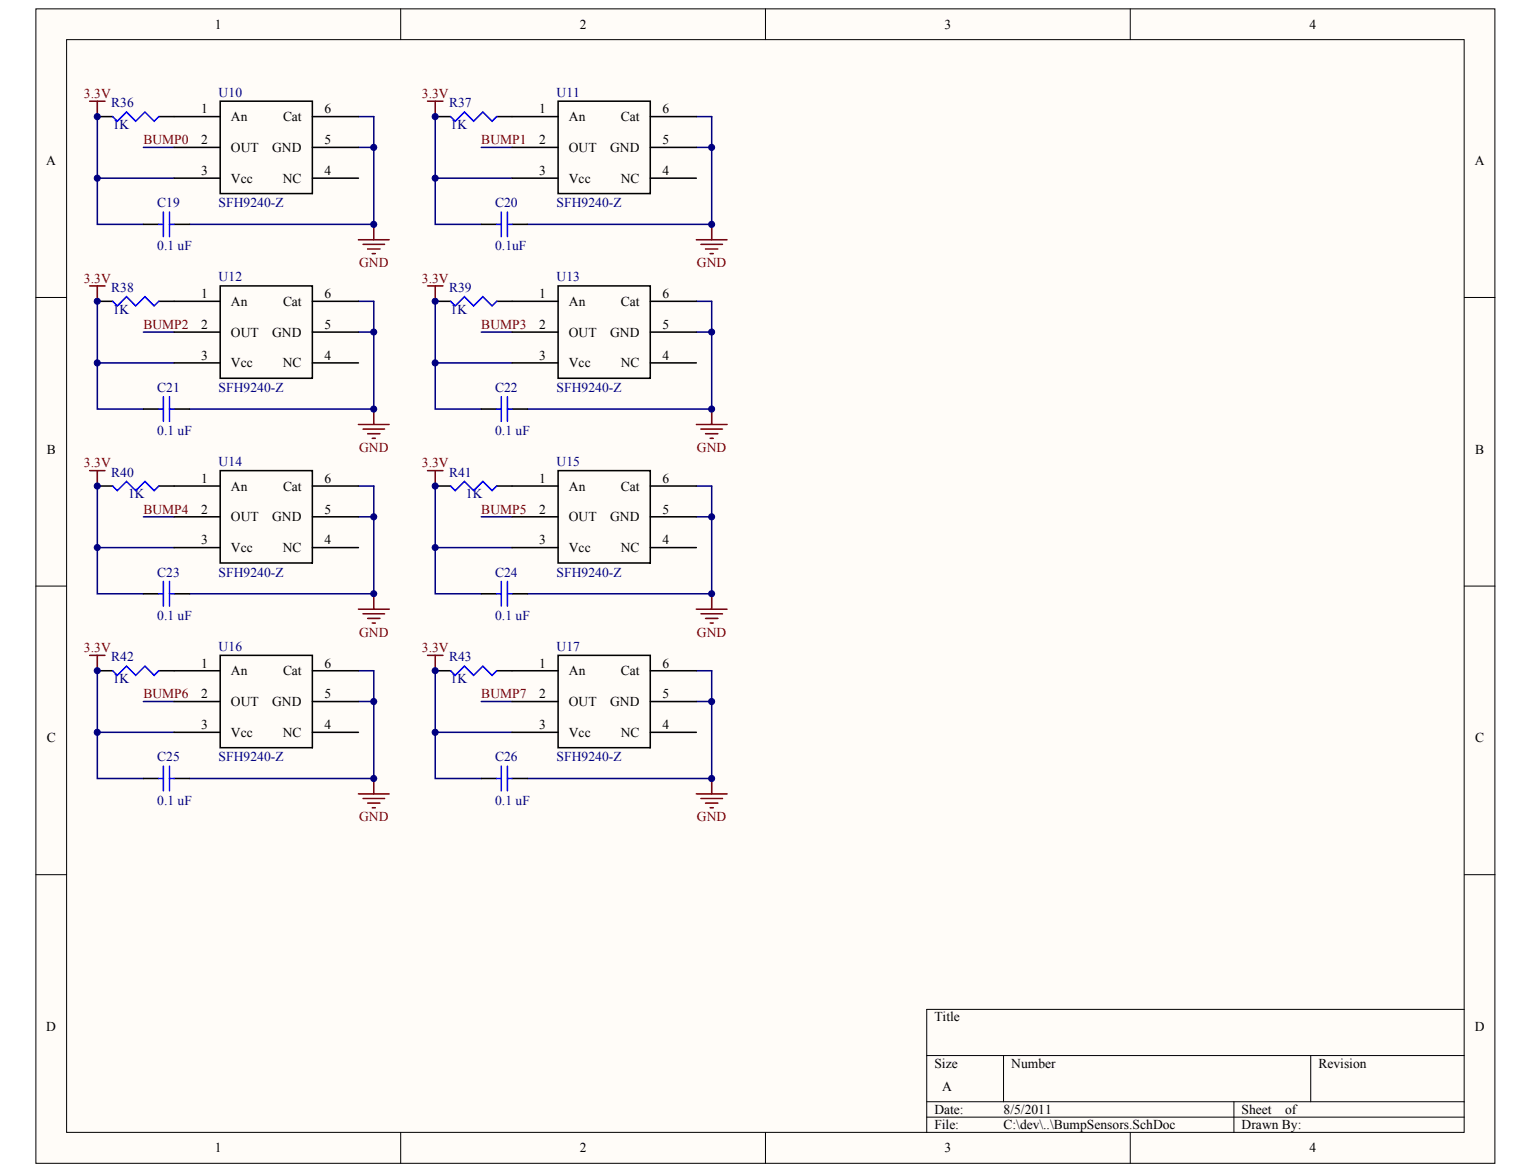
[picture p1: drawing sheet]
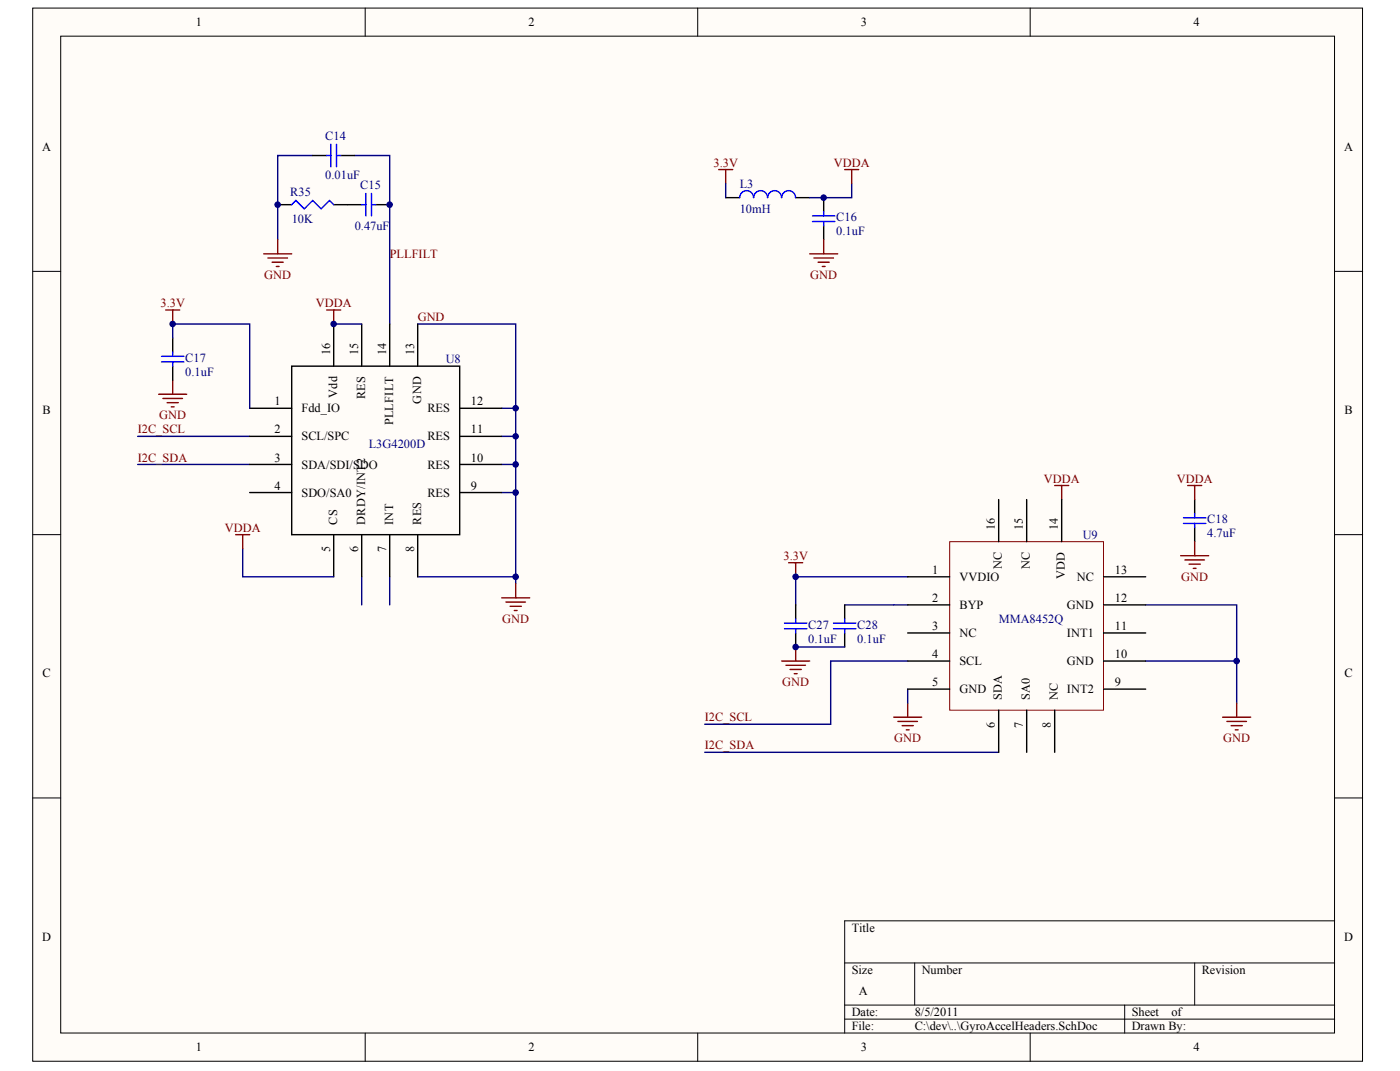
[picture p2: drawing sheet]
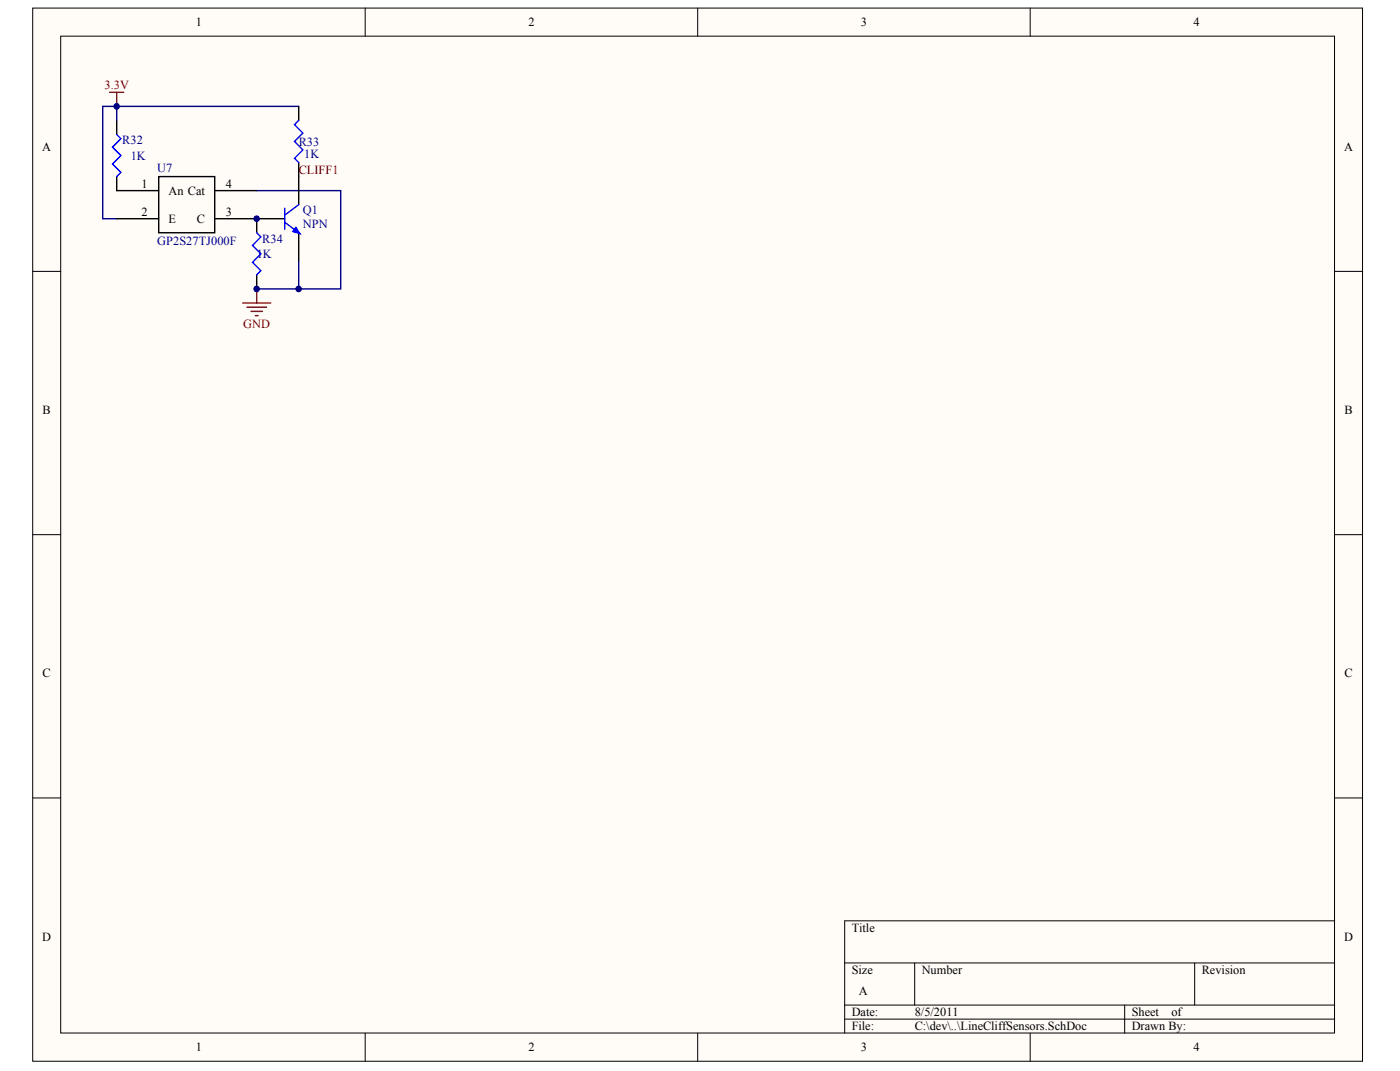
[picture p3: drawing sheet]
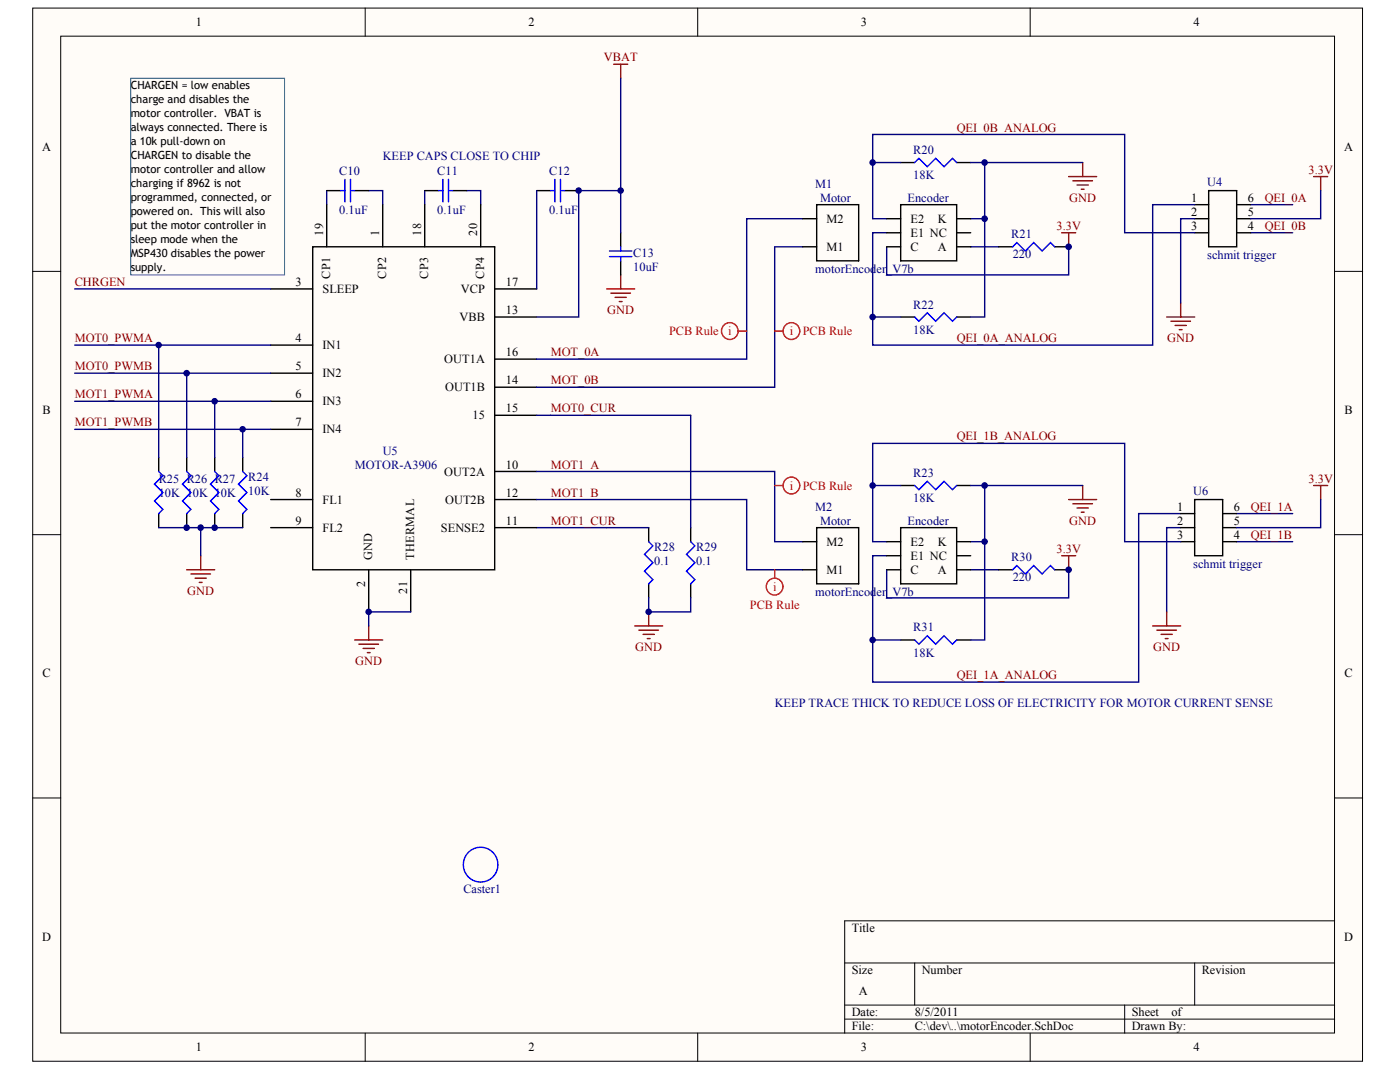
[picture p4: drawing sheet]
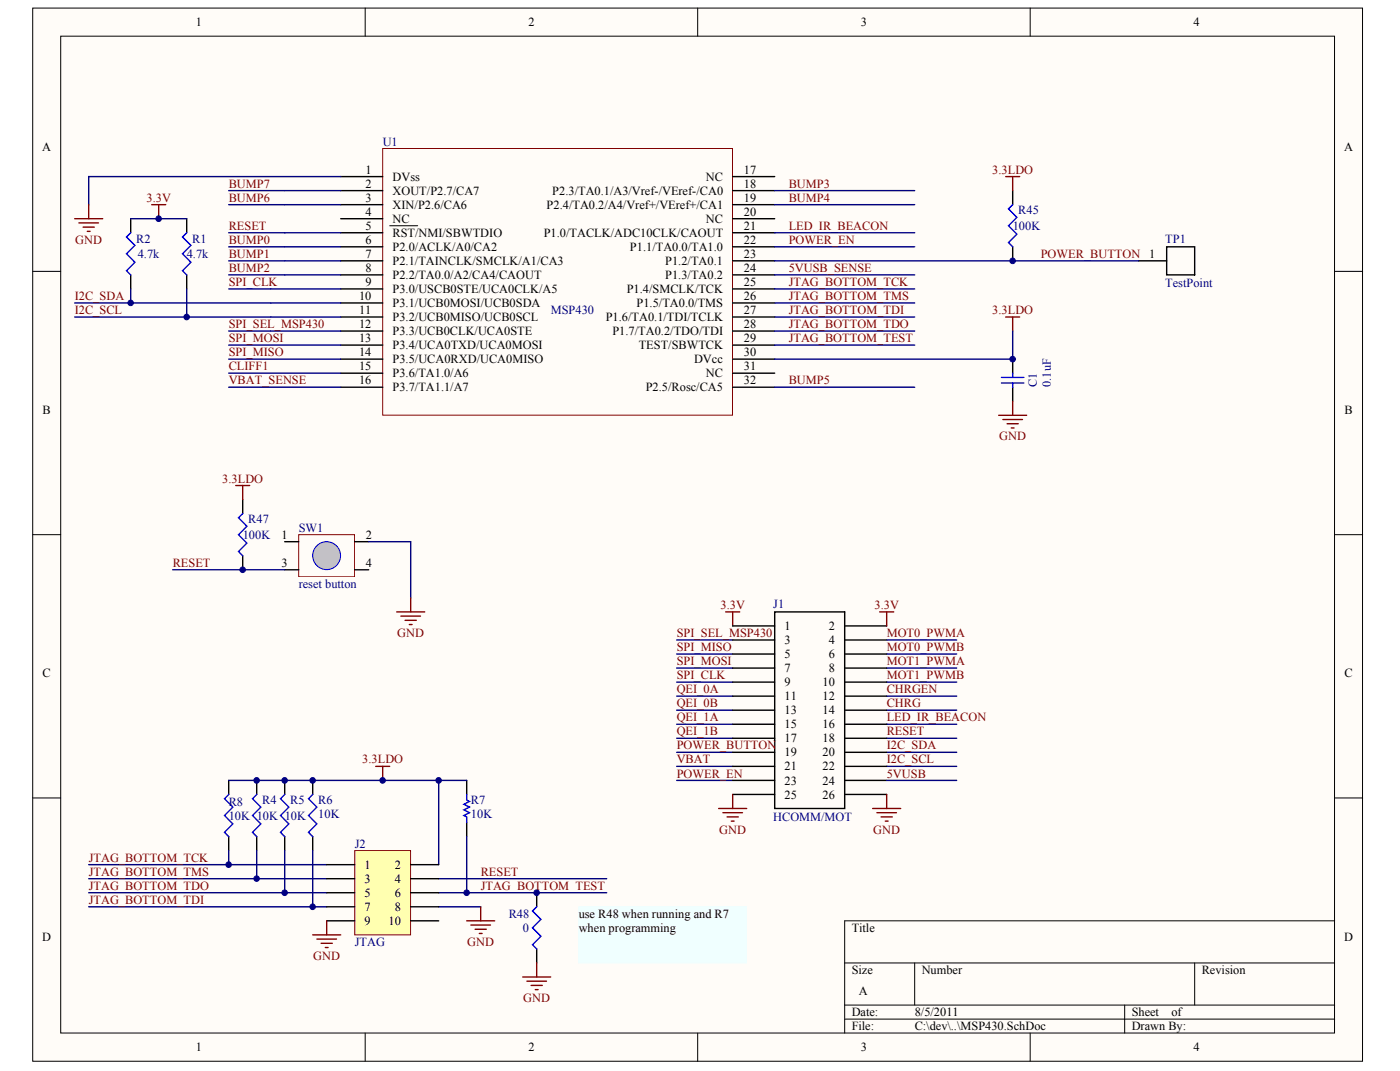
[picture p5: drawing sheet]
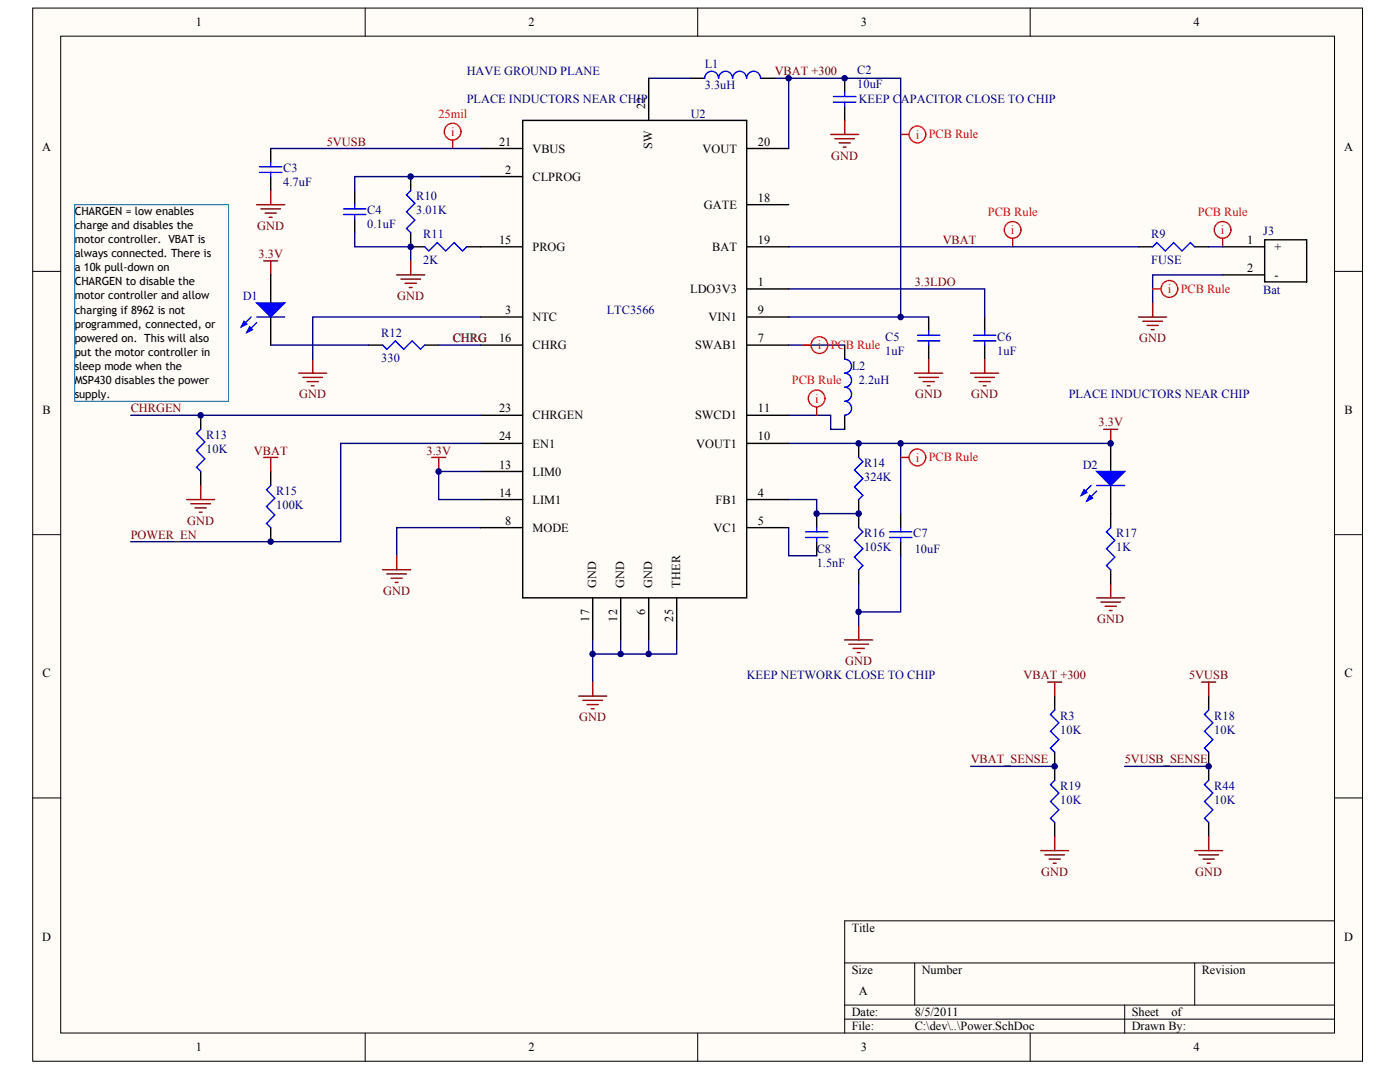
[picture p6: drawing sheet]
# Altium project roneMotorBoard-v9.PrjPCB
6 sheets, 104 parts. Net scope: global (net labels, ports and power ports of the same name join across sheets).
Board file: roneMotorBoard-v9.PcbDoc
Sheets:
  BumpSensors.SchDoc
  GyroAccelHeaders.SchDoc
  LineCliffSensors.SchDoc
  motorEncoder.SchDoc
  MSP430.SchDoc
  Power.SchDoc

## Sheet BumpSensors.SchDoc
size A

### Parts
C19  value 0.1 uF  [CAPC1005L]  (hidden comment: Cap Semi)
C20  value 0.1uF  [CAPC1005L]  (hidden comment: Cap Semi)
C21  value 0.1 uF  [CAPC1005L]  (hidden comment: Cap Semi)
C22  value 0.1 uF  [CAPC1005L]  (hidden comment: Cap Semi)
C23  value 0.1 uF  [CAPC1005L]  (hidden comment: Cap Semi)
C24  value 0.1 uF  [CAPC1005L]  (hidden comment: Cap Semi)
C25  value 0.1 uF  [CAPC1005L]  (hidden comment: Cap Semi)
C26  value 0.1 uF  [CAPC1005L]  (hidden comment: Cap Semi)
R36  value 1K  [RESC1608L]  (hidden comment: Res3)
R37  value 1K  [RESC1608L]  (hidden comment: Res3)
R38  value 1K  [RESC1608L]  (hidden comment: Res3)
R39  value 1K  [RESC1608L]  (hidden comment: Res3)
R40  value 1K  [RESC1608L]  (hidden comment: Res3)
R41  value 1K  [RESC1608L]  (hidden comment: Res3)
R42  value 1K  [RESC1608L]  (hidden comment: Res3)
R43  value 1K  [RESC1608L]  (hidden comment: Res3)
U10  SFH9240-Z  [SFH9240-Z]
U11  SFH9240-Z  [SFH9240-Z]
U12  SFH9240-Z  [SFH9240-Z]
U13  SFH9240-Z  [SFH9240-Z]
U14  SFH9240-Z  [SFH9240-Z]
U15  SFH9240-Z  [SFH9240-Z]
U16  SFH9240-Z  [SFH9240-Z]
U17  SFH9240-Z  [SFH9240-Z]

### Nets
3.3V: C19.2 C20.2 C21.2 C22.2 C23.2 C24.2 C25.2 C26.2 R36.2 R37.2 R38.2 R39.2 R40.2 R41.2 R42.2 R43.2 U10.3(Vcc) U11.3(Vcc) U12.3(Vcc) U13.3(Vcc) U14.3(Vcc) U15.3(Vcc) U16.3(Vcc) U17.3(Vcc)
GND: C19.1 C20.1 C21.1 C22.1 C23.1 C24.1 C25.1 C26.1 U10.5(GND) U10.6(Cat) U11.5(GND) U11.6(Cat) U12.5(GND) U12.6(Cat) U13.5(GND) U13.6(Cat) U14.5(GND) U14.6(Cat) U15.5(GND) U15.6(Cat) U16.5(GND) U16.6(Cat) U17.5(GND) U17.6(Cat)
BUMP0: U10.2(OUT)
BUMP1: U11.2(OUT)
BUMP2: U12.2(OUT)
BUMP3: U13.2(OUT)
BUMP4: U14.2(OUT)
BUMP5: U15.2(OUT)
BUMP6: U16.2(OUT)
BUMP7: U17.2(OUT)
NetR36_1: R36.1 U10.1(An)
NetR37_1: R37.1 U11.1(An)
NetR38_1: R38.1 U12.1(An)
NetR39_1: R39.1 U13.1(An)
NetR40_1: R40.1 U14.1(An)
NetR41_1: R41.1 U15.1(An)
NetR42_1: R42.1 U16.1(An)
NetR43_1: R43.1 U17.1(An)

Not connected (* = marked no-connect by the designer): U10 4(NC); U11 4(NC); U12 4(NC); U13 4(NC); U14 4(NC); U15 4(NC); U16 4(NC); U17 4(NC)

## Sheet GyroAccelHeaders.SchDoc
size A

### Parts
C14  value 0.01uF  [CAPC1005L]  (hidden comment: Cap Semi)
C15  value 0.47uF  [CAPC1005L]  (hidden comment: Cap Semi)
C16  value 0.1uF  [CAPC1005L]  (hidden comment: Cap Semi)
C17  value 0.1uF  [CAPC1005L]  (hidden comment: Cap Semi)
C18  value 4.7uF  [CAPC1005L]  (hidden comment: Cap Semi)
C27  value 0.1uF  [CAPC1005L]  (hidden comment: Cap Semi)
C28  value 0.1uF  [CAPC1005L]  (hidden comment: Cap Semi)
L3  value 10mH  [INDC2012L]  (hidden comment: Inductor)
R35  value 10K  [RESC1608L]  (hidden comment: Res3)
U8  L3G4200D  [L3G2004D]
U9  MMA8452Q  [MMA8452Q]

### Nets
3.3V: C17.2 C27.2 L3.2 U8.1(Fdd_IO) U9.1(VVDIO)
GND: C14.2 C16.1 C17.1 C18.1 C27.1 C28.1 R35.1 U8.8(RES) U8.9(RES) U8.10(RES) U8.11(RES) U8.12(RES) U8.13(GND) U9.5(GND) U9.10(GND) U9.12(GND)
VDDA: C16.2 C18.2 L3.1 U8.5(CS) U8.15(RES) U8.16(Vdd) U9.14(VDD)
I2C_SCL: U8.2(SCL/SPC) U9.4(SCL)
I2C_SDA: U8.3(SDA/SDI/SDO) U9.6(SDA)
PLLFILT: C14.1 C15.1 U8.14(PLLFILT)
NetC15_2: C15.2 R35.2
NetC28_2: C28.2 U9.2(BYP)

Not connected (* = marked no-connect by the designer): U8 4(SDO/SA0) 6(DRDY/INT2) 7(INT); U9 3(NC) 7(SA0) 8(NC) 9(INT2) 11(INT1) 13(NC) 15(NC) 16(NC)

## Sheet LineCliffSensors.SchDoc
size A

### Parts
Q1  NPN  [SOT-23]
R32  value 1K  [RESC1608L]  (hidden comment: Res3)
R33  value 1K  [RESC1608L]  (hidden comment: Res3)
R34  value 1K  [RESC1608L]  (hidden comment: Res3)
U7  GP2S27TJ000F  [GP2S27J0000F]

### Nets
3.3V: R32.1 R33.2 U7.2(E)
GND: Q1.2(E) R34.2 U7.4(Cat)
CLIFF1: Q1.3(C) R33.1
NetQ1_1: Q1.1(B) R34.1 U7.3(C)
NetR32_2: R32.2 U7.1(An)

## Sheet motorEncoder.SchDoc
size A

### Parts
C10  value 0.1uF  [CAPC1005L]  (hidden comment: Cap Semi)
C11  value 0.1uF  [CAPC1005L]  (hidden comment: Cap Semi)
C12  value 0.1uF  [CAPC1005L]  (hidden comment: Cap Semi)
C13  value 10uF  [CAPC1608L]  (hidden comment: Cap Semi)
Caster1  non connect  [3/4"CASTER2]  (value not drawn)
M1  motorEncoder_V7b  [motorEncoder_V7b]
M2  motorEncoder_V7b  [motorEncoder_V7b]
R20  value 18K  [RESC1608L]
R21  value 220  [RESC1608L]
R22  value 18K  [RESC1608L]
R23  value 18K  [RESC1608L]
R24  value 10K  [RESC1608L]  (hidden comment: Res3)
R25  value 10K  [RESC1608L]  (hidden comment: Res3)
R26  value 10K  [RESC1608L]  (hidden comment: Res3)
R27  value 10K  [RESC1608L]  (hidden comment: Res3)
R28  value 0.1  [RESC1608L]  (hidden comment: Res3)
R29  value 0.1  [RESC1608L]  (hidden comment: Res3)
R30  value 220  [RESC1608L]
R31  value 18K  [RESC1608L]
U4  schmit trigger  [DCK(R-PDSO-C6)]
U5  MOTOR-A3906  [QFN-20]
U6  schmit trigger  [DCK(R-PDSO-C6)]

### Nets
3.3V: M1.C M2.C R21.2 R30.2 U4.5 U6.5
GND: C13.1 M1.K M2.K R20.2 R22.1 R23.1 R24.2 R25.2 R26.2 R27.2 R28.2 R29.2 R31.1 U4.2 U5.2(GND) U5.21(THERMAL) U6.2
VBAT: C12.1 C13.2 U5.13(VBB)
CHRGEN: U5.3(SLEEP)
MOT0_CUR: R29.1 U5.15
MOT0_PWMA: R25.1 U5.4(IN1)
MOT0_PWMB: R26.1 U5.5(IN2)
MOT1_A: M2.M2 U5.10(OUT2A)
MOT1_B: M2.M1 U5.12(OUT2B)
MOT1_CUR: R28.1 U5.11(SENSE2)
MOT1_PWMA: R27.1 U5.6(IN3)
MOT1_PWMB: R24.1 U5.7(IN4)
MOT_0A: M1.M2 U5.16(OUT1A)
MOT_0B: M1.M1 U5.14(OUT1B)
QEI_0A: U4.6
QEI_0A_ANALOG: M1.E1 R22.2 U4.1
QEI_0B: U4.4
QEI_0B_ANALOG: M1.E2 R20.1 U4.3
QEI_1A: U6.6
QEI_1A_ANALOG: M2.E1 R31.2 U6.1
QEI_1B: U6.4
QEI_1B_ANALOG: M2.E2 R23.2 U6.3
NetC10_1: C10.1 U5.19(CP1)
NetC10_2: C10.2 U5.1(CP2)
NetC11_1: C11.1 U5.18(CP3)
NetC11_2: C11.2 U5.20(CP4)
NetC12_2: C12.2 U5.17(VCP)
NetM1_A: M1.A R21.1
NetM2_A: M2.A R30.1

Not connected (* = marked no-connect by the designer): M1 NC; M2 NC; U5 8(FL1) 9(FL2)

### Layout directives
rule Width Constraint [Pref Width = 20mil    Min Width = 10mil    Max Width = 25mil]: MOT1_A, MOT1_B, MOT_0A, MOT_0B

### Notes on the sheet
- KEEP CAPS CLOSE TO CHIP
- (near U5) CHARGEN = low enables charge and disables the motor controller.  VBAT is always connected. There is a 10k pull-down on CHARGEN to disable the motor controller and allow charging if 8962 is not programmed, connected, or powered on.  This will also put the motor controller in sleep mode when the MSP430 disables the power supply.
- KEEP TRACE THICK TO REDUCE LOSS OF ELECTRICITY FOR MOTOR CURRENT SENSE

## Sheet MSP430.SchDoc
size A

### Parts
C1  value 0.1uF  [CAPC1005L]  (hidden comment: Cap Semi)
J1  HCOMM/MOT  [HeaderSM 13x2]
J2  JTAG  [HDR2X5]
R1  value 4.7k  [RESC1608L]  (hidden comment: Res3)
R2  value 4.7k  [RESC1608L]  (hidden comment: Res3)
R4  value 10K  [RESC1608L]  (hidden comment: Res3)
R5  value 10K  [RESC1608L]  (hidden comment: Res3)
R6  value 10K  [RESC1608L]  (hidden comment: Res3)
R7  value 10K  [RESC1608L]  (hidden comment: Res Semi)
R8  value 10K  [RESC1608L]  (hidden comment: Res3)
R45  value 100K  [RESC1608L]  (hidden comment: Res3)
R47  value 100K  [RESC1608L]  (hidden comment: Res3)
R48  value 0  [RESC1608L]  (hidden comment: Res3)
SW1  reset button  [SwitchTall-TL330]
TP1  TestPoint  [TestPoint]
U1  MSP430  [MSP430_32PIN]

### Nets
3.3LDO: C1.2 J2.2 R4.2 R5.2 R6.2 R7.2 R8.2 R45.2 R47.2 U1.30(DVcc)
3.3V: J1.1 J1.2 R1.2 R2.2
5VUSB: J1.24
GND: C1.1 J1.25 J1.26 J2.8 J2.9 R48.1 SW1.2 U1.1(DVss)
VBAT: J1.21
5VUSB_SENSE: U1.24(P1.3/TA0.2)
BUMP0: U1.6(P2.0/ACLK/A0/CA2)
BUMP1: U1.7(P2.1/TAINCLK/SMCLK/A1/CA3)
BUMP2: U1.8(P2.2/TA0.0/A2/CA4/CAOUT)
BUMP3: U1.18(P2.3/TA0.1/A3/Vref-/VEref-/CA0)
BUMP4: U1.19(P2.4/TA0.2/A4/Vref+/VEref+/CA1)
BUMP5: U1.32(P2.5/Rosc/CA5)
BUMP6: U1.3(XIN/P2.6/CA6)
BUMP7: U1.2(XOUT/P2.7/CA7)
CHRG: J1.14
CHRGEN: J1.12
CLIFF1: U1.15(P3.6/TA1.0/A6)
I2C_SCL: J1.22 R1.1 U1.11(P3.2/UCB0MISO/UCB0SCL)
I2C_SDA: J1.20 R2.1 U1.10(P3.1/UCB0MOSI/UCB0SDA)
JTAG_BOTTOM_TCK: J2.1 R8.1 U1.25(P1.4/SMCLK/TCK)
JTAG_BOTTOM_TDI: J2.7 R6.1 U1.27(P1.6/TA0.1/TDI/TCLK)
JTAG_BOTTOM_TDO: J2.5 R5.1 U1.28(P1.7/TA0.2/TDO/TDI)
JTAG_BOTTOM_TEST: J2.6 R7.1 R48.2 U1.29(TEST/SBWTCK)
JTAG_BOTTOM_TMS: J2.3 R4.1 U1.26(P1.5/TA0.0/TMS)
LED_IR_BEACON: J1.16 U1.21(P1.0/TACLK/ADC10CLK/CAOUT)
MOT0_PWMA: J1.4
MOT0_PWMB: J1.6
MOT1_PWMA: J1.8
MOT1_PWMB: J1.10
POWER_BUTTON: J1.19 R45.1 TP1.1 U1.23(P1.2/TA0.1)
POWER_EN: J1.23 U1.22(P1.1/TA0.0/TA1.0)
QEI_0A: J1.11
QEI_0B: J1.13
QEI_1A: J1.15
QEI_1B: J1.17
RESET: J1.18 J2.4 R47.1 SW1.3 U1.5(RST/NMI/SBWTDIO)
SPI_CLK: J1.9 U1.9(P3.0/USCB0STE/UCA0CLK/A5)
SPI_MISO: J1.5 U1.14(P3.5/UCA0RXD/UCA0MISO)
SPI_MOSI: J1.7 U1.13(P3.4/UCA0TXD/UCA0MOSI)
SPI_SEL_MSP430: J1.3 U1.12(P3.3/UCB0CLK/UCA0STE)
VBAT_SENSE: U1.16(P3.7/TA1.1/A7)

Not connected (* = marked no-connect by the designer): J2 10; SW1 1 4; U1 4(NC) 17(NC) 20(NC) 31(NC)

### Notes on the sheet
- (near R48) use R48 when running and R7 when programming

## Sheet Power.SchDoc
size A

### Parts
C2  value 10uF  [CAPC1608L]  (hidden comment: Cap)
C3  value 4.7uF  [CAPC1608L]  (hidden comment: Cap)
C4  value 0.1uF  [CAPC1005L]  (hidden comment: Cap)
C5  value 1uF  [CAPC1608L]  (hidden comment: Cap)
C6  value 1uF  [CAPC1608L]  (hidden comment: Cap)
C7  value 10uF  [CAPC1608L]  (hidden comment: Cap)
C8  value 1.5nF  [CAPC1005L]  (hidden comment: Cap)
D1  Charge  [INDC2012L]  (value not drawn)
D2  Power  [INDC2012L]  (value not drawn)
J3  Bat  [BatteryConnJST]
L1  3.3uH  [IndPow]
L2  2.2uH  [IndPow]
R3  value 10K  [RESC1608L]  (hidden comment: Res3)
R9  value FUSE  [RESC3225L]  (hidden comment: Res3)
R10  value 3.01K  [RESC1608L]  (hidden comment: Res3)
R11  value 2K  [RESC1608L]  (hidden comment: Res3)
R12  value 330  [RESC1608L]  (hidden comment: Res3)
R13  value 10K  [RESC1608L]  (hidden comment: Res3)
R14  value 324K  [RESC1608L]  (hidden comment: Res3)
R15  value 100K  [RESC1608L]  (hidden comment: Res3)
R16  value 105K  [RESC1608L]  (hidden comment: Res3)
R17  value 1K  [RESC1608L]  (hidden comment: Res3)
R18  value 10K  [RESC1608L]  (hidden comment: Res3)
R19  value 10K  [RESC1608L]  (hidden comment: Res3)
R44  value 10K  [RESC1608L]  (hidden comment: Res3)
U2  LTC3566  [QFN-24]

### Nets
3.3LDO: C6.1 U2.1(LDO3V3)
3.3V: C7.2 D1.1(A) D2.1(A) R14.1 U2.10(VOUT1) U2.13(LIM0) U2.14(LIM1)
5VUSB: C3.2 R18.2 U2.21(VBUS)
GND: C2.1 C3.1 C4.1 C5.2 C6.2 C7.1 J3.2(-) R10.1 R11.2 R13.1 R16.2 R17.1 R19.1 R44.1 U2.3(NTC) U2.6(GND) U2.8(MODE) U2.12(GND) U2.17(GND) U2.25(THER)
VBAT: R9.1 R15.2 U2.19(BAT)
VBAT +300: C2.2 C5.1 L1.2 R3.2 U2.9(VIN1) U2.20(VOUT)
5VUSB_SENSE: R18.1 R44.2
CHRG: R12.1 U2.16(CHRG)
CHRGEN: R13.2 U2.23(CHRGEN)
POWER_EN: R15.1 U2.24(EN1)
VBAT_SENSE: R3.1 R19.2
NetC4_2: C4.2 R10.2 U2.2(CLPROG)
NetC8_1: C8.1 R14.2 R16.1 U2.4(FB1)
NetC8_2: C8.2 U2.5(VC1)
NetD1_2: D1.2(K) R12.2
NetD2_2: D2.2(K) R17.2
NetJ3_1: J3.1(+) R9.2
NetL1_1: L1.1 U2.22(SW)
NetL2_1: L2.1 U2.7(SWAB1)
NetL2_2: L2.2 U2.11(SWCD1)
NetR11_1: R11.1 U2.15(PROG)

Not connected (* = marked no-connect by the designer): U2 18(GATE)

### Layout directives
rule Width Constraint [Pref Width = 25mil    Min Width = 10mil    Max Width = 25mil]: 5VUSB, GND, NetJ3_1, NetL2_1, NetL2_2, VBAT +300
rule Width Constraint [Pref Width = 25mil    Min Width = 10mil    Max Width = 100mil]: 3.3V
rule Width Constraint [Pref Width = 25mil    Min Width = 10mil    Max Width = 50mil]: VBAT

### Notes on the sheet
- (near U2) HAVE GROUND PLANE
- (near U2) PLACE INDUCTORS NEAR CHIP
- (near C2) KEEP CAPACITOR CLOSE TO CHIP
- CHRG
- CHARGEN = low enables charge and disables the motor controller.  VBAT is always connected. There is a 10k pull-down on CHARGEN to disable the motor controller and allow charging if 8962 is not programmed, connected, or powered on.  This will also put the motor controller in sleep mode when the MSP430 disables the power supply.
- PLACE INDUCTORS NEAR CHIP
- KEEP NETWORK CLOSE TO CHIP

## Nets that join several sheets
3.3LDO: MSP430 (10 pins), Power (C6.1 U2.1)
3.3V: BumpSensors (24 pins), GyroAccelHeaders (5 pins), LineCliffSensors (R32.1 R33.2 U7.2), motorEncoder (6 pins), MSP430 (J1.1 J1.2 R1.2 R2.2), Power (7 pins)
5VUSB: MSP430 (J1.24), Power (C3.2 R18.2 U2.21)
GND: BumpSensors (24 pins), GyroAccelHeaders (16 pins), LineCliffSensors (Q1.2 R34.2 U7.4), motorEncoder (17 pins), MSP430 (8 pins), Power (20 pins)
VBAT: motorEncoder (C12.1 C13.2 U5.13), MSP430 (J1.21), Power (R9.1 R15.2 U2.19)
5VUSB_SENSE: MSP430 (U1.24), Power (R18.1 R44.2)
BUMP0: BumpSensors (U10.2), MSP430 (U1.6)
BUMP1: BumpSensors (U11.2), MSP430 (U1.7)
BUMP2: BumpSensors (U12.2), MSP430 (U1.8)
BUMP3: BumpSensors (U13.2), MSP430 (U1.18)
BUMP4: BumpSensors (U14.2), MSP430 (U1.19)
BUMP5: BumpSensors (U15.2), MSP430 (U1.32)
BUMP6: BumpSensors (U16.2), MSP430 (U1.3)
BUMP7: BumpSensors (U17.2), MSP430 (U1.2)
CHRG: MSP430 (J1.14), Power (R12.1 U2.16)
CHRGEN: motorEncoder (U5.3), MSP430 (J1.12), Power (R13.2 U2.23)
CLIFF1: LineCliffSensors (Q1.3 R33.1), MSP430 (U1.15)
I2C_SCL: GyroAccelHeaders (U8.2 U9.4), MSP430 (J1.22 R1.1 U1.11)
I2C_SDA: GyroAccelHeaders (U8.3 U9.6), MSP430 (J1.20 R2.1 U1.10)
MOT0_PWMA: motorEncoder (R25.1 U5.4), MSP430 (J1.4)
MOT0_PWMB: motorEncoder (R26.1 U5.5), MSP430 (J1.6)
MOT1_PWMA: motorEncoder (R27.1 U5.6), MSP430 (J1.8)
MOT1_PWMB: motorEncoder (R24.1 U5.7), MSP430 (J1.10)
POWER_EN: MSP430 (J1.23 U1.22), Power (R15.1 U2.24)
QEI_0A: motorEncoder (U4.6), MSP430 (J1.11)
QEI_0B: motorEncoder (U4.4), MSP430 (J1.13)
QEI_1A: motorEncoder (U6.6), MSP430 (J1.15)
QEI_1B: motorEncoder (U6.4), MSP430 (J1.17)
VBAT_SENSE: MSP430 (U1.16), Power (R3.1 R19.2)
